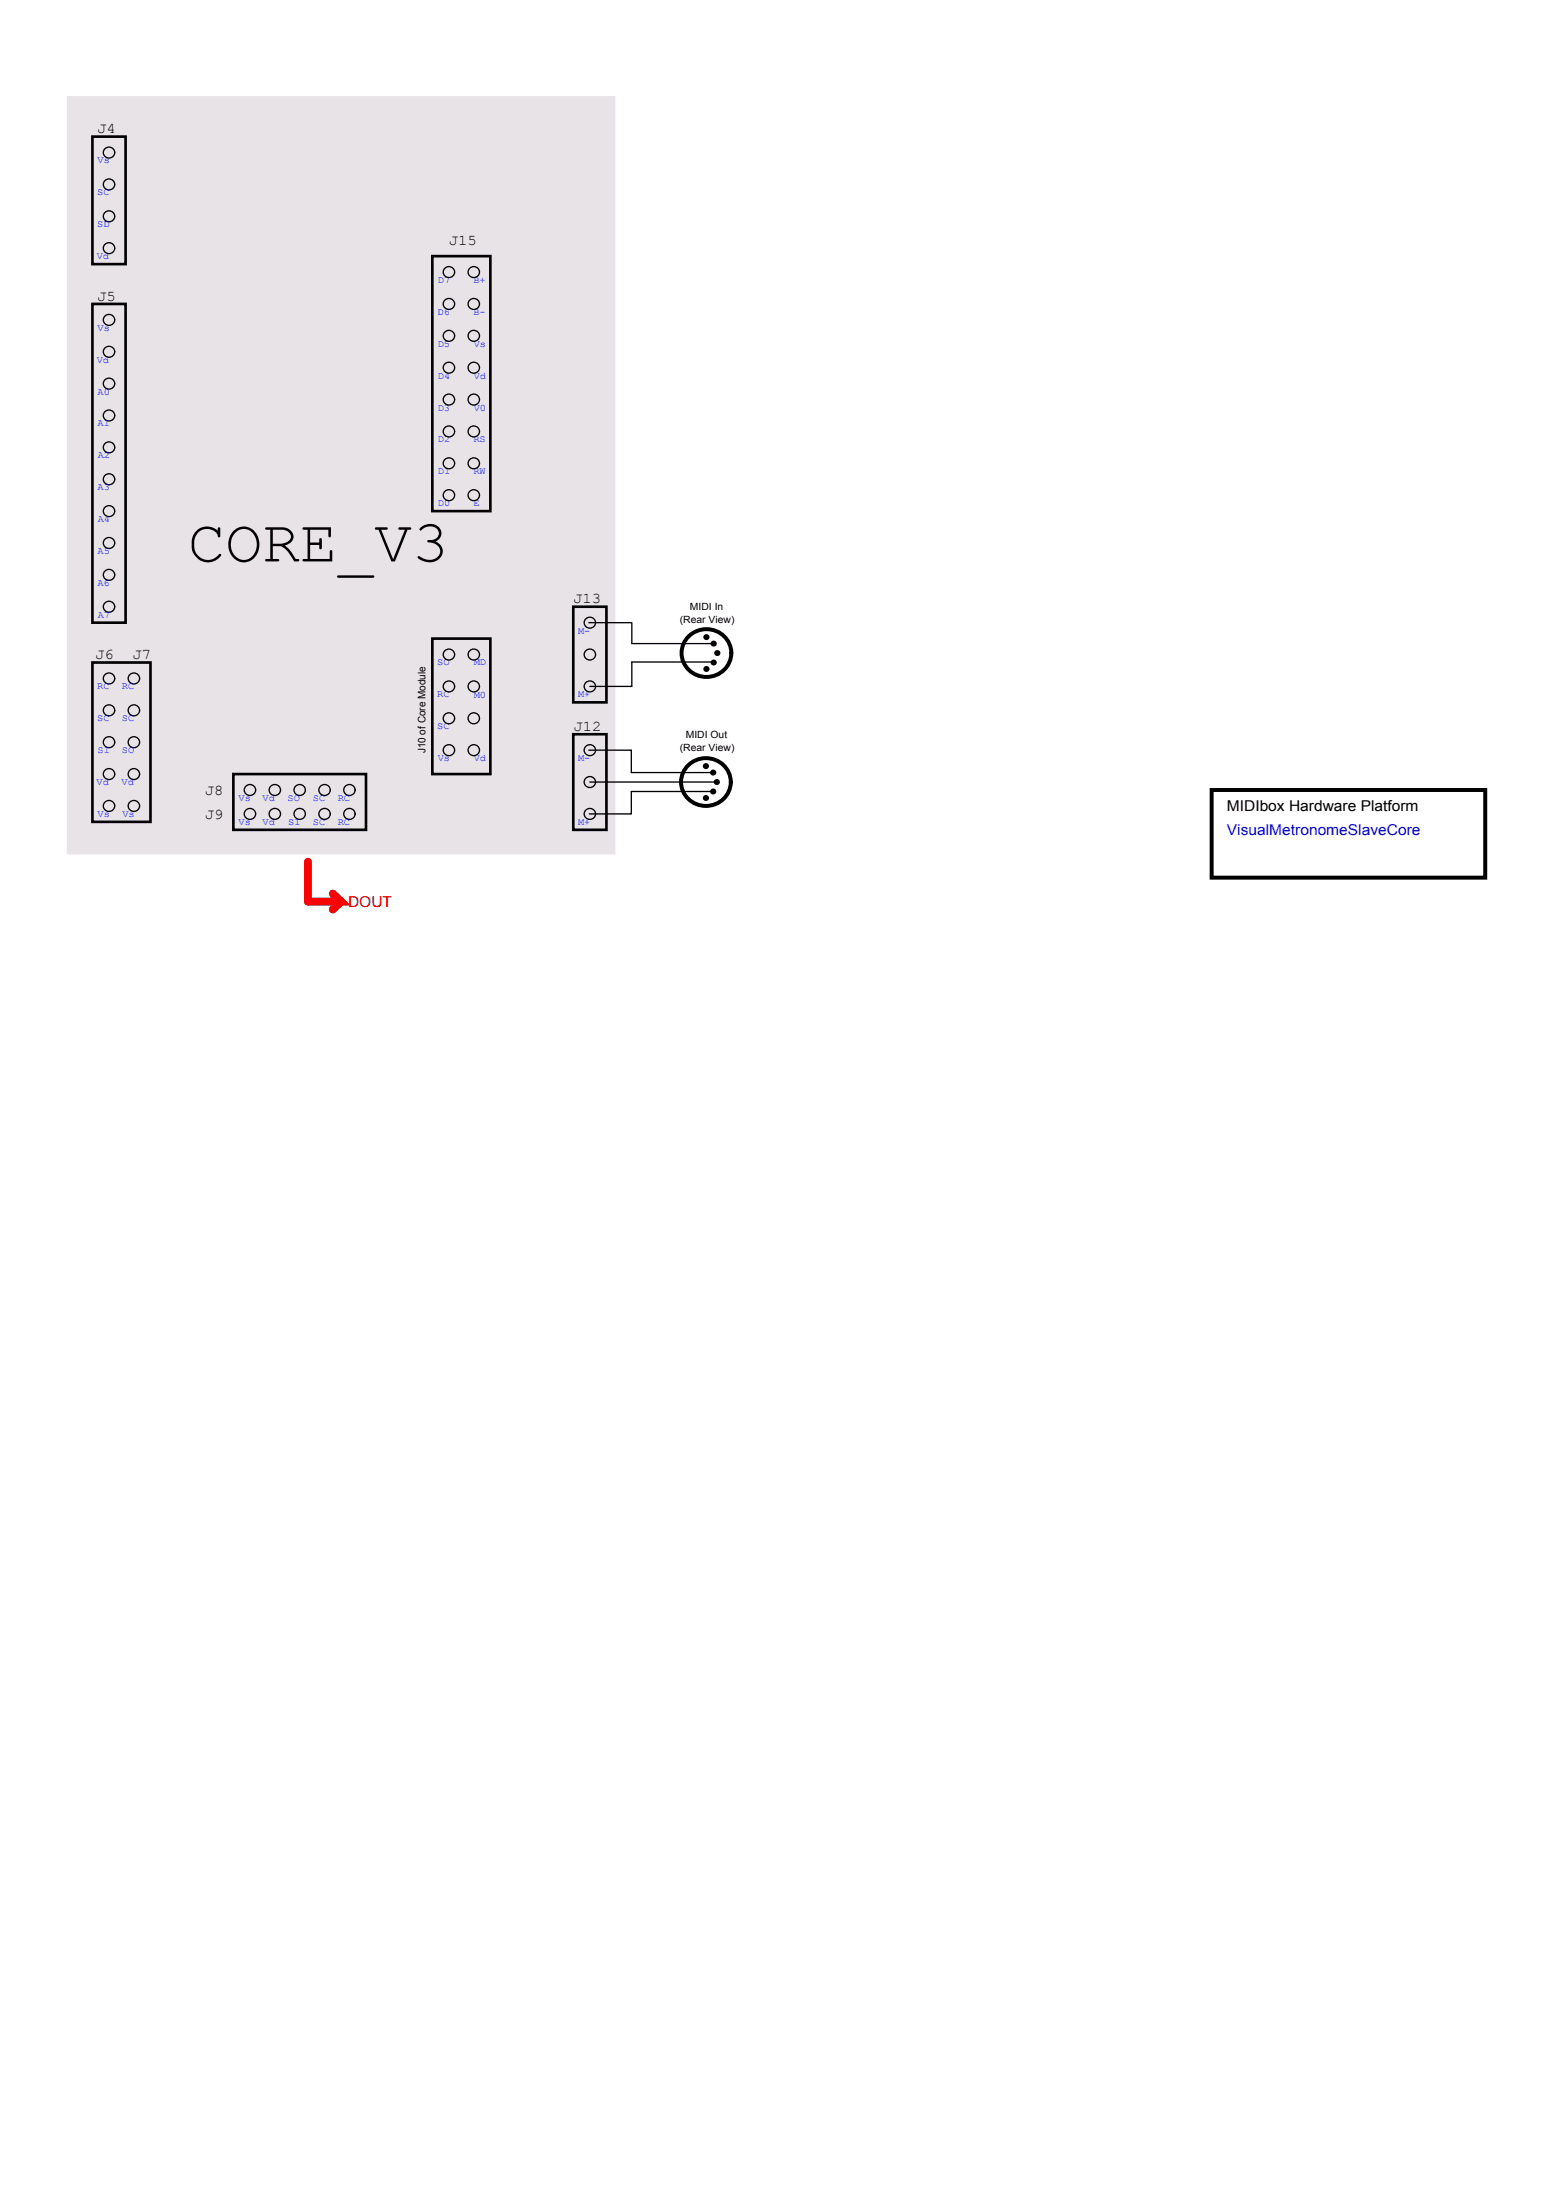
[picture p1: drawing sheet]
<svg xmlns="http://www.w3.org/2000/svg" width="210mm" height="297mm" viewBox="0 0 210 297" stroke-linecap="round" stroke-linejoin="round" font-family="sans-serif">
<path d="M9.1 13.1h73.9v102.1h-73.9z" fill-rule="evenodd" fill="#e7e3e7" stroke="#e7e3e7" stroke-width=".18"/>
<g fill="none" stroke="#000" stroke-width=".18">
<path d="M79.5 84h5.7M85.3 84v2.8h11M96.4 89.3h-11.1v3.3h-5.7M79.5 101.2h5.7v3.1h11.1M79.6 105.5h16.8M96.4 106.8h-11.2v3h-5.7"/>
<circle cx="14.7" cy="33.5" r=".76"/>
<circle cx="14.7" cy="24.9" r=".76"/>
<circle cx="14.7" cy="29.2" r=".76"/>
<circle cx="14.7" cy="20.6" r=".76"/>
<circle cx="60.6" cy="36.7" r=".76"/>
<circle cx="64" cy="36.7" r=".76"/>
<circle cx="14.7" cy="56.1" r=".76"/>
<circle cx="14.7" cy="51.8" r=".76"/>
<circle cx="14.7" cy="47.5" r=".76"/>
<circle cx="14.7" cy="43.2" r=".76"/>
<circle cx="60.6" cy="41" r=".76"/>
<circle cx="60.6" cy="53.9" r=".76"/>
<circle cx="60.6" cy="45.3" r=".76"/>
<circle cx="60.6" cy="49.6" r=".76"/>
<circle cx="60.6" cy="58.2" r=".76"/>
<circle cx="64" cy="41" r=".76"/>
<circle cx="64" cy="53.9" r=".76"/>
<circle cx="64" cy="45.3" r=".76"/>
<circle cx="64" cy="49.6" r=".76"/>
<circle cx="64" cy="58.2" r=".76"/>
<circle cx="14.7" cy="77.6" r=".76"/>
<circle cx="14.7" cy="60.4" r=".76"/>
<circle cx="14.7" cy="69" r=".76"/>
<circle cx="14.7" cy="73.3" r=".76"/>
<circle cx="14.7" cy="64.7" r=".76"/>
<circle cx="60.6" cy="66.8" r=".76"/>
<circle cx="60.6" cy="62.5" r=".76"/>
<circle cx="64" cy="66.8" r=".76"/>
<circle cx="64" cy="62.5" r=".76"/>
<circle cx="14.7" cy="81.9" r=".76"/>
<circle cx="14.7" cy="95.9" r=".76"/>
<circle cx="14.7" cy="91.6" r=".76"/>
<circle cx="18.1" cy="95.9" r=".76"/>
<circle cx="18.1" cy="91.6" r=".76"/>
<circle cx="60.6" cy="96.9" r=".76"/>
<circle cx="60.6" cy="88.3" r=".76"/>
<circle cx="60.6" cy="92.6" r=".76"/>
<circle cx="64" cy="96.9" r=".76"/>
<circle cx="64" cy="88.3" r=".76"/>
<circle cx="64" cy="92.6" r=".76"/>
<circle cx="79.6" cy="88.3" r=".76"/>
<circle cx="79.6" cy="84" r=".76"/>
<circle cx="79.6" cy="92.6" r=".76"/>
<circle cx="14.7" cy="104.5" r=".76"/>
<circle cx="14.7" cy="100.2" r=".76"/>
<circle cx="14.7" cy="108.8" r=".76"/>
<circle cx="18.1" cy="104.5" r=".76"/>
<circle cx="18.1" cy="100.2" r=".76"/>
<circle cx="18.1" cy="108.8" r=".76"/>
<circle cx="33.7" cy="109.8" r=".76"/>
<circle cx="33.7" cy="106.6" r=".76"/>
<circle cx="37.1" cy="109.8" r=".76"/>
<circle cx="37.1" cy="106.6" r=".76"/>
<circle cx="40.5" cy="109.8" r=".76"/>
<circle cx="40.5" cy="106.6" r=".76"/>
<circle cx="43.8" cy="109.8" r=".76"/>
<circle cx="43.8" cy="106.6" r=".76"/>
<circle cx="47.2" cy="109.8" r=".76"/>
<circle cx="47.2" cy="106.6" r=".76"/>
<circle cx="60.6" cy="101.2" r=".76"/>
<circle cx="64" cy="101.2" r=".76"/>
<circle cx="79.6" cy="105.5" r=".76"/>
<circle cx="79.6" cy="101.2" r=".76"/>
<circle cx="79.6" cy="109.8" r=".76"/>
</g>
<path d="M12.5 18.4h4.4v17.2h-4.4zM58.3 34.6h7.9v34.4h-7.9zM12.5 41h4.4v43h-4.4zM12.5 89.4h7.8v21.5h-7.8zM58.3 86.2h7.9v18.3h-7.9zM77.4 81.9h4.4v12.9h-4.4zM77.4 99.1h4.4v12.9h-4.4zM31.5 104.5h17.9v7.5h-17.9z" fill="none" stroke="#000" stroke-width=".36"/>
<path d="M93 85.8a3.3 3.3 0 0 1 4.6-.1 3.3 3.3 0 0 1 .1 4.7 3.3 3.3 0 0 1-4.6 .1 3.3 3.3 0 0 1-.1-4.7zM92.9 103.2a3.3 3.3 0 0 1 4.7 0 3.3 3.3 0 0 1 0 4.6 3.3 3.3 0 0 1-4.6 .1 3.3 3.3 0 0 1-.1-4.7zM163.5 106.6h36.9v11.8h-36.9z" fill="none" stroke="#000" stroke-width=".53"/>
<path d="M41.6 116.3v5.4h4.4l-1.1-1.1M46 121.7l-1.1 1" fill="none" stroke="#f00" stroke-width="1.1"/>
<g fill="#000">
<circle cx="95.3" cy="90.3" r=".41"/>
<circle cx="95.3" cy="86" r=".41"/>
<circle cx="96.3" cy="86.8" r=".41"/>
<circle cx="96.3" cy="89.4" r=".41"/>
<circle cx="96.8" cy="88.1" r=".41"/>
<circle cx="95.3" cy="107.7" r=".41"/>
<circle cx="95.3" cy="103.4" r=".41"/>
<circle cx="96.3" cy="106.8" r=".41"/>
<circle cx="96.3" cy="104.3" r=".41"/>
<circle cx="96.7" cy="105.5" r=".41"/>
</g>
<text font-size="8.1" x="25.4" y="75.8">CORE_V3</text>
<g font-size="2">
<text x="13.1" y="18">J4</text>
<text x="60.6" y="33">J15</text>
<text x="13.1" y="40.6">J5</text>
<text x="77.4" y="81.4">J13</text>
<text x="12.8" y="89">J6</text>
<text x="17.9" y="89">J7</text>
<text x="77.4" y="98.6">J12</text>
<text x="27.7" y="107.2">J8</text>
<text x="27.6" y="110.5">J9</text>
<text x="165.6" y="109.5">MIDIbox Hardware Platform</text>
</g>
<text font-size="2" fill="#00f" x="165.6" y="112.7">VisualMetronomeSlaveCore</text>
<text font-size="2" fill="#f00" x="47" y="122.4">DOUT</text>
<text font-size="1.4" x="57.4" y="101.7" transform="rotate(-90 57.4 101.7)">J10 of Core Module</text>
<g font-size="1.3" fill="#00f">
<text x="13.2" y="22">Vs</text>
<text x="13.1" y="26.4">SC</text>
<text x="13" y="35">Vd</text>
<text x="13.1" y="30.6">SD</text>
<text x="59.1" y="38.2">D7</text>
<text x="63.9" y="38.2">B+</text>
<text x="13.2" y="44.6">Vs</text>
<text x="59.1" y="42.5">D6</text>
<text x="59.1" y="46.8">D5</text>
<text x="63.9" y="42.5">B-</text>
<text x="63.9" y="46.8">Vs</text>
<text x="13" y="48.9">Vd</text>
<text x="13.2" y="53.3">A0</text>
<text x="59.1" y="51.1">D4</text>
<text x="63.9" y="51.1">Vd</text>
<text x="13.2" y="57.6">A1</text>
<text x="59.1" y="55.4">D3</text>
<text x="59.1" y="59.7">D2</text>
<text x="63.9" y="59.7">RS</text>
<text x="63.9" y="55.4">V0</text>
<text x="13.2" y="61.9">A2</text>
<text x="59.1" y="64">D1</text>
<text x="63.9" y="64">RW</text>
<text x="13.2" y="66.2">A3</text>
<text x="13.2" y="70.5">A4</text>
<text x="59.1" y="68.3">D0</text>
<text x="63.9" y="68.3">E</text>
<text x="13.2" y="74.8">A5</text>
<text x="13.1" y="79.1">A6</text>
<text x="13.2" y="83.4">A7</text>
<text x="59" y="89.8">SO</text>
<text x="63.9" y="89.8">MD</text>
<text x="78" y="85.5">M-</text>
<text x="13.1" y="93">RC</text>
<text x="16.5" y="93">RC</text>
<text x="59" y="94.1">RC</text>
<text x="63.9" y="94.1">M0</text>
<text x="78" y="94.1">M+</text>
<text x="13.1" y="97.3">SC</text>
<text x="13.2" y="101.6">SI</text>
<text x="16.4" y="101.6">SO</text>
<text x="16.5" y="97.3">SC</text>
<text x="59" y="98.4">SC</text>
<text x="13" y="105.9">Vd</text>
<text x="16.4" y="105.9">Vd</text>
<text x="59.1" y="102.7">Vs</text>
<text x="63.9" y="102.7">Vd</text>
<text x="78" y="102.7">M-</text>
<text x="13.2" y="110.2">Vs</text>
<text x="16.5" y="110.2">Vs</text>
<text x="32.2" y="111.3">Vs</text>
<text x="32.2" y="108.1">Vs</text>
<text x="35.4" y="108.1">Vd</text>
<text x="35.4" y="111.3">Vd</text>
<text x="38.8" y="108.1">SO</text>
<text x="38.9" y="111.3">SI</text>
<text x="42.2" y="108.1">SC</text>
<text x="42.2" y="111.3">SC</text>
<text x="45.6" y="111.3">RC</text>
<text x="45.6" y="108.1">RC</text>
<text x="78" y="111.3">M+</text>
</g>
<g font-size="1.3">
<text x="93.1" y="82.4">MIDI In</text>
<text x="91.7" y="84.1">(Rear View)</text>
<text x="91.7" y="101.3">(Rear View)</text>
<text x="92.6" y="99.6">MIDI Out</text>
</g>
</svg>
